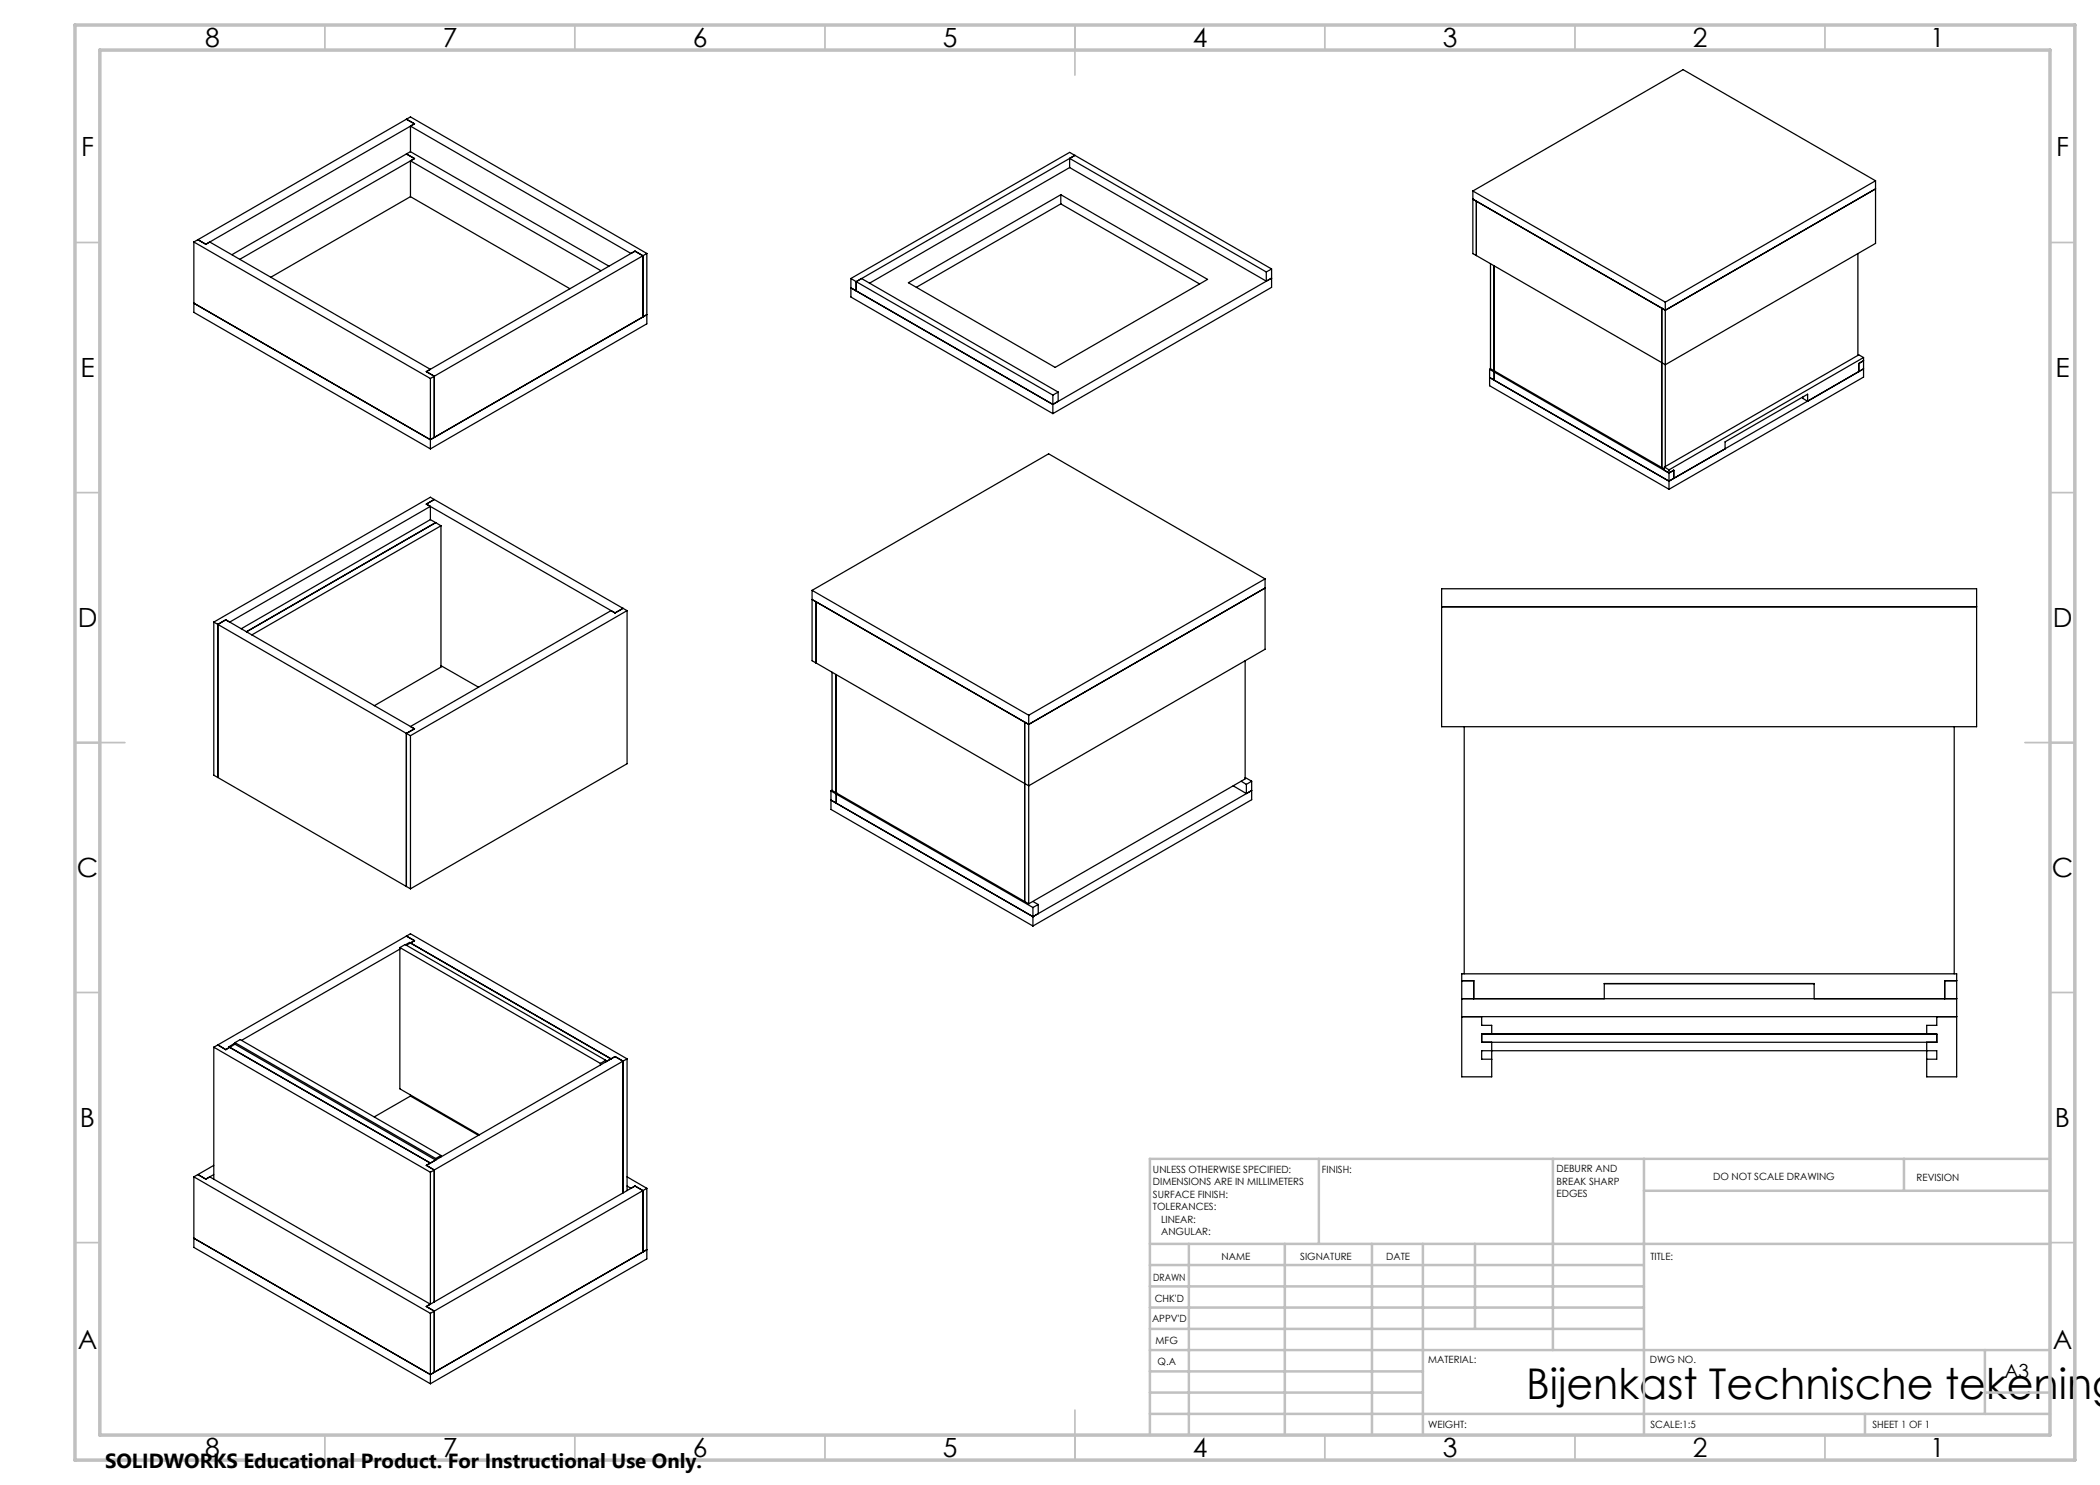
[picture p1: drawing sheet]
<svg xmlns="http://www.w3.org/2000/svg" width="420mm" height="297mm" viewBox="0 0 420 297" stroke-linecap="round" stroke-linejoin="round" font-family="sans-serif">
<g fill="none" stroke="#c0c0c0" stroke-width=".35">
<path d="M65 5v5M115 5v5M165 5v5M215 5v10M265 5v5M315 5v5M365 5v5M15 48.5h5M410 48.5h5M15 98.5h5M410 98.5h5M15 148.5h10"/>
<path d="M405 148.5h10M15 198.5h5M410 198.5h5M15 248.5h5M410 248.5h5M65 287v5M115 287v5M165 287v5M215 282v10M265 287v5M315 287v5M365 287v5"/>
</g>
<g fill="none" stroke="#c0c0c0" stroke-width=".5">
<path d="M263.8 231.8v17M310.6 231.8v38.2M328.8 231.8v55.2M328.8 238.2h81.2M380.8 231.8v6.4M410 231.8h-180v55.2M230 248.8h180M230 257.3h98.8M230 253h98.8M237.8 248.8v38.2M257 248.8v38.2M274.4 248.8v38.2"/>
<path d="M284.6 248.8v38.2M295 248.8v17M230 265.8h98.8M230 261.5h98.8M230 278.5h54.6M230 274.3h54.6M230 270h180M397 278.5h13M397 270v12.8M230 282.8h180M373 282.8v4.2"/>
</g>
<path d="M15 5h400v287h-400zM20 10h390v277h-390z" fill="none" stroke="#c0c0c0" stroke-width=".7"/>
<g fill="none" stroke="#000" stroke-width=".25">
<path d="M81.3 30.8l1.6 .9M81.3 30.8l-34.9 20.1M81.3 23.8l1.6 1M81.3 23.8l-41.7 24.1M81.3 23.8l.8-.4 47.3 27.3M82.1 39.3l-27.9 16.2M82.1 30.3l-.8 .5M82.1 30.3l39.7 22.9M82.1 32.2l38.1 21.9M82.1 39.3l31.9 18.4M82.1 25.2v5.1M82.1 32.2v7.1"/>
<path d="M82.1 25.2l44.1 25.5 .8-.5M82.9 31.7l-34.9 20.2M82.9 31.7l-.8 .5M82.9 24.8l-41.7 24.1M82.9 24.8l-.8 .4M212.2 38.9v1.9M213.9 31.7l39.4 22.7M213.9 33.5l39.4 22.7M213.9 31.7v1.8M213.9 33.5l-40 23.2M215 31.1l-1.1-.6-43.7 25.2M215 31.1l-1.1 .6"/>
<path d="M215 31.1l39.3 22.7M215 31.1l-43.8 25.2M294.6 38.2v12.5l.7 .4M294.6 38.2l38.5 22.2M375.1 36.2v12.5l-42 24.3-37.8-21.9M375.1 37.8l-42 24.3M375.1 36.2l-42 24.2M375.1 36.2l-38.5-22.3-42 24.3M38.8 48.4l47.3 27.3M38.8 48.4v14.1l47.3 27.3M39.6 47.9l1.6 1M39.6 47.9l-.8 .5"/>
<path d="M41.2 48.9l.7-.5 44.2 25.5-.8 .4M127 50.2l1.6 .9M127 50.2l-41.7 24.1M128.6 51.1l-41.7 24.1M128.6 51.1v12.3l.8-.5-43.3 25M129.4 50.7l-.8 .4M129.4 50.7v14.1l-43.3 25M170.2 55.7l1 .6M170.2 55.7v3.7l40.4 23.3M171.2 56.3l39.4 22.7M171.2 56.3v1.9l-1-.6 40.4 23.3M171.2 56.3l1.1-.6 39.3 22.7"/>
<path d="M181.7 56.5l30.5-17.6 29.3 17-30.5 17.6zM212.2 40.8l-28.9 16.7M212.2 40.8l27.7 16M253.3 54.4v1.8M253.3 56.2l1-.6-43.7 25.3M254.3 53.8l-1 .6M254.3 53.8v3.7l-43.7 25.2M295.3 51.1v-10.9l-.7-.4 38.5 22.3M298.1 52.7v21.1M298.8 53.2v21M371.6 50.7v20.4M38.8 60.6l47.3 27.3"/>
<path d="M85.3 74.3l1.6 .9M86.1 75.7v14.1M86.9 75.2v12.3l-.8 .4M86.9 75.2l-.8 .5M210.6 79v3.7M211.6 78.4l-1 .6M211.6 78.4v1.9l-1 .6M297.9 73.9l35.9 20.7M297.9 73.9v3.2l35.9 20.8M298.1 73.8l.7 .4M298.1 73.8l-.2 .1M298.8 74.2l33.6 19.3"/>
<path d="M299 74.3l-.2 .1v1.7l-.9-.6 35.9 20.7M333.1 62.1l-.7-.5v31.9M333.1 60.4v32.9M360.6 79.4v.3l.9 .6M371.8 74.3l-10.3 6M371.8 74.3l.9-.5-38.9 22.4M372.7 71.5l-38.9 22.5M372.7 71.5v3.9l-38.9 22.5M372.7 72.1l-.9 .6v1.6M372.7 71.5l-.9-.5-38.9 22.4M86.9 99.9l-1.6 .9M86.9 99.9l37.7 21.8"/>
<path d="M86.9 99.9l-.8-.5-43.3 25M332.4 93.5l.5 .3M332.9 93.4l.9 .6M332.9 93.4v.6l.9 .6M333.8 94.6l1-.6v1.7M333.8 94v3.9M334.8 95.7l-1 .5M361.5 80.3v-1.5l-16.5 9.6v1.4l-10.2 5.9M85.3 100.8l37.7 21.8M85.3 100.8l.8 .5M86.1 101.3v2.6M86.1 103.9l1 .6"/>
<path d="M86.1 103.9l-37.9 21.9M86.1 101.3l-40.2 23.1-.7-.4M87.1 104.5l1.1 .7M87.1 104.5l-37.8 21.9M88.2 105.2l-37.9 21.8M88.2 105.2v28.2l-13.3 7.7M162.4 118.1v14l.8 .5M162.4 118.1l43.3 24.9M253 115.8v14.1l-47.3 27.3-42.5-24.6M253 117.6l-47.3 27.3M253 115.8l-43.3-25-47.3 27.3M253 115.8l-47.3 27.2"/>
<path d="M288.3 117.8h107v27.5h-107zM42.8 124.4l.8 .5M42.8 124.4v30.6l.8 .5M43.6 124.9l37.7 21.8M43.6 124.9v30.6M45.2 124l-1.6 .9M45.2 124l37.7 21.8M88.2 133.1l7.5 4.3M123 122.6l-.8-.5-40.1 23.2 .8 .5M124.6 121.7l-1.6 .9M124.6 121.7l.8 .4M125.4 122.1l-43.3 25"/>
<path d="M125.4 122.1v30.6l-43.3 25.1M163.2 132.6v-12.2l-.8-.5 43.3 25M166.4 134.4v23.7M167.2 134.9v23.6M249 132.1v23.7l-43.3 25M288.3 121.4h107M43.6 155.5l37.7 21.8M81.3 146.7v30.6M81.3 146.7l.8 .4M82.1 147.1v30.7M82.9 145.8l-1.6 .9M166.2 158.2l1.1 .6"/>
<path d="M166.2 158.2v3.7l40.4 23.3M166.4 158.1l.8 .4M166.4 158.1l-.2 .1M167.2 158.5l37.7 21.8M167.3 158.8l39.3 22.7M167.3 158.8v1.9l-1.1-.7 40.4 23.3M167.5 158.7l-.2 .1M205.7 144.9l-.8-.5v35.9M205.7 143v37.8M246.6 157.2l2.7 1.5M248.2 156.2l1.1 .7M249 155.5l1.3 .7"/>
<path d="M249.3 158.7l1-.6-43.7 25.2M249.3 156.9v1.8M250.3 156.2l-1 .7M250.3 156.2v3.7l-43.7 25.3M292.8 145.3v49.5M390.8 145.3v49.5M81.3 177.3l.8 .5M80 189.5l40.1 23.2M80 189.5v28.3l15.9 9.2M80 189.5l1-.6 40.1 23.2M80 189.8l-31.7 18.3M81.1 188.9l.8-.4 40.3 23.3"/>
<path d="M81.3 187.2l-37.7 21.8M81.3 187.2l1.6 .9-1.6 1M81.3 187.2l.8-.4 43.3 25M204.9 180.3l.8 .5M206.6 181.5v3.7M206.6 180.3l1 .6M207.6 180.9l-1 .6M207.6 180.9v1.8l-1 .6M292.3 199.7h99M292.3 196.1h2.4v3.6M320.9 199.7v-3h41.9v3M320.9 196.7h41.9"/>
<path d="M391.3 196.1h-2.4v3.6M42.8 209.4v26.4M42.8 209.4l43.3 25.1M43.6 209l1.6 .9M43.6 209l-.8 .4M45.9 209.4l-.7 .5M47 208.5l1-.6 40.2 23.2M47 208.5l40.1 23.2M47 208.5v.3l-1.8 1.1M82.1 219v.2M82.1 219.2l-7.2 4.2M82.1 219.2l13.6 7.9"/>
<path d="M120.1 212.7v.3M121.1 212.1l-1 .6M123 211.3l-1.9 1.1v-.3M123 211.3l1.6 .9M123 211.3l-37.7 21.8M124.6 212.2l-37.7 21.8M124.6 212.2v26.4M125.4 211.8v26.3M125.4 211.8l-.8 .4M292.3 203.3h99M296.3 206.8h91.1v1.7h-91.1zM296.3 203.3v1.8h2v1.7"/>
<path d="M296.3 206.9h91.1M298.3 211.8h-2v-1.7h91.1v1.7h-2.1M298.3 208.5v6.9h-6v-20.6h99v20.6h-6v-6.9M387.4 203.3v1.8h-2.1v1.7M38.8 235.4v14.1l47.3 27.3M38.8 235.4l47.3 27.3M39.6 234.9l1.6 .9M39.6 234.9l-.8 .5M41.2 235.8l.7-.4 44.2 25.4M42.8 234.9l-1.6 .9M42.8 233.1l-3.2 1.8M85.3 233.1l1.6 .9"/>
<path d="M86.1 234.5v26.3M86.9 234v26.4M86.9 234l-.8 .5M87.1 231.7v.3M87.1 232l-40.3-23.3-1 .7 40.3 23.2M87.1 232l-1.8 1.1M88.2 231.1v.3M88.2 231.1l-1.1 .6M125.4 235.4l4 2.3M125.4 237.2l.8 .5 .8-.5M127 237.2l1.6 .9M127 237.2l-41.7 24.1"/>
<path d="M128.6 238.1v12.3l.8-.5-43.3 25M128.6 238.1l-41.7 24.1M129.4 237.7v14.1l-43.3 25M129.4 237.7l-.8 .4M38.8 247.6l47.3 27.3M85.3 261.3l1.6 .9M86.1 262.7v14.1M86.1 260.8l-.8 .5M86.9 262.2v12.3l-.8 .4M86.9 262.2l-.8 .5"/>
</g>
<text font-size="8.5" x="305.2" y="279.7">Bijenkast Technische tekening</text>
<g font-size="5.3">
<text x="41" y="9.5">8</text>
<text x="88.5" y="9.5">7</text>
<text x="138.5" y="9.5">6</text>
<text x="188.5" y="9.5">5</text>
<text x="238.5" y="9.5">4</text>
<text x="288.5" y="9.5">3</text>
<text x="338.5" y="9.5">2</text>
<text x="386" y="9.5">1</text>
<text x="16.2" y="31.3">F</text>
<text x="411.2" y="31.3">F</text>
<text x="16.1" y="75.5">E</text>
<text x="411.1" y="75.5">E</text>
<text x="15.5" y="125.5">D</text>
<text x="410.5" y="125.5">D</text>
<text x="15.4" y="175.5">C</text>
<text x="410.4" y="175.5">C</text>
<text x="16" y="225.5">B</text>
<text x="411" y="225.5">B</text>
<text x="15.5" y="269.8">A</text>
<text x="410.5" y="269.8">A</text>
<text x="41" y="291.5">8</text>
<text x="88.5" y="291.5">7</text>
<text x="138.5" y="291.5">6</text>
<text x="188.5" y="291.5">5</text>
<text x="238.5" y="291.5">4</text>
<text x="288.5" y="291.5">3</text>
<text x="338.5" y="291.5">2</text>
<text x="386" y="291.5">1</text>
</g>
<text font-size="4.1" x="21" y="293.7">SOLIDWORKS Educational Product. For Instructional Use Only.</text>
<text font-size="3.9" x="400.9" y="275.5">A3</text>
<g font-size="2">
<text x="230.6" y="234.6">UNLESS OTHERWISE SPECIFIED:</text>
<text x="230.6" y="237.1">DIMENSIONS ARE IN MILLIMETERS</text>
<text x="230.6" y="239.6">SURFACE FINISH:</text>
<text x="264.4" y="234.6">FINISH:</text>
<text x="311.3" y="234.5">DEBURR AND</text>
<text x="311.3" y="237">BREAK SHARP</text>
<text x="311.3" y="239.5">EDGES</text>
<text x="342.6" y="236">DO NOT SCALE DRAWING</text>
<text x="383.3" y="236.2">REVISION</text>
<text x="230.6" y="242.1">TOLERANCES:</text>
<text x="232.2" y="244.6">LINEAR:</text>
<text x="232.2" y="247.1">ANGULAR:</text>
<text x="244.3" y="252">NAME</text>
<text x="260" y="251.9">SIGNATURE</text>
<text x="277.2" y="251.9">DATE</text>
<text x="330.1" y="251.9">TITLE:</text>
<text x="230.6" y="256.1">DRAWN</text>
<text x="230.9" y="260.3">CHK'D</text>
<text x="230.4" y="264.4">APPV'D</text>
<text x="231.1" y="268.8">MFG</text>
<text x="231.5" y="273">Q.A</text>
<text x="285.6" y="272.5">MATERIAL:</text>
<text x="330" y="272.5">DWG NO.</text>
<text x="285.6" y="285.5">WEIGHT:</text>
<text x="330.1" y="285.6">SCALE:1:5</text>
<text x="374.5" y="285.6">SHEET 1 OF 1</text>
</g>
</svg>
